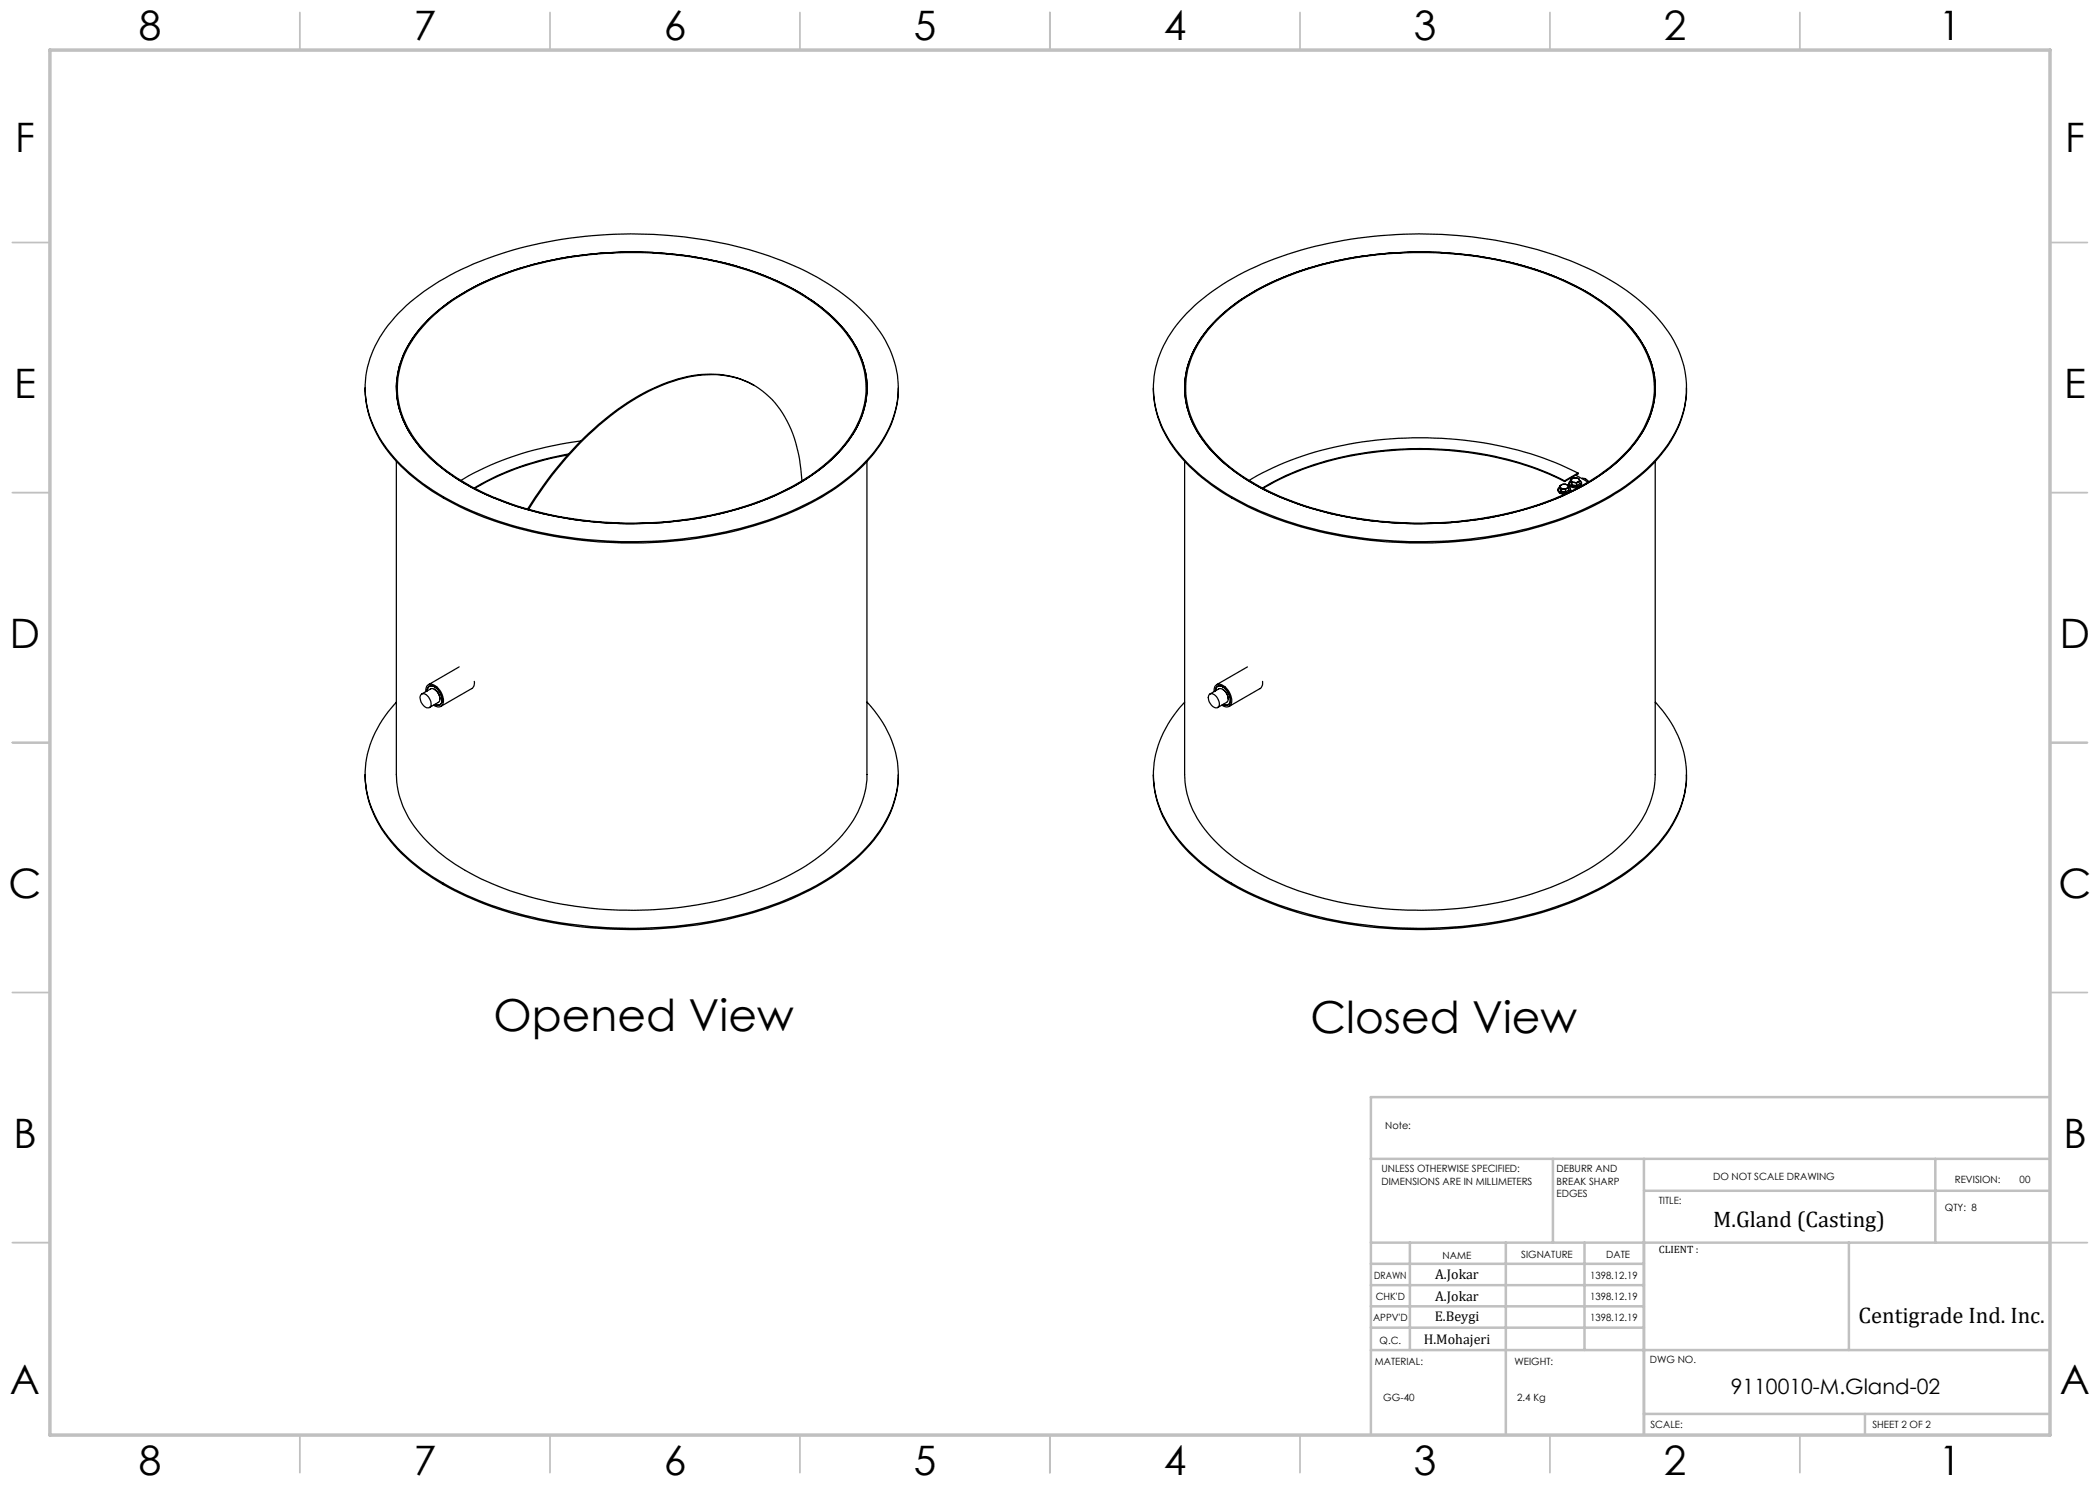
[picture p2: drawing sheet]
<svg xmlns="http://www.w3.org/2000/svg" width="420mm" height="297mm" viewBox="0 0 420 297" stroke-linecap="round" stroke-linejoin="round" font-family="sans-serif">
<g fill="none" stroke="#c0c0c0" stroke-width=".35">
<path d="M60 2.5v7.5M110 2.5v7.5M160 2.5v7.5M210 2.5v7.5M260 2.5v7.5M310 2.5v7.5M360 2.5v7.5M2.5 48.5h7.5M410 48.5h7.5M2.5 98.5h7.5M410 98.5h7.5M2.5 148.5h7.5"/>
<path d="M410 148.5h7.5M2.5 198.5h7.5M410 198.5h7.5M2.5 248.5h7.5M410 248.5h7.5M60 287v7.5M110 287v7.5M160 287v7.5M210 287v7.5M260 287v7.5M310 287v7.5M360 287v7.5"/>
</g>
<g fill="none" stroke="#c0c0c0" stroke-width=".5">
<path d="M410 219.4h-135.8v67.4M274.2 231.8h135.8M310.6 231.8v16.7M328.8 231.8v55.2M328.8 238.2h81.2M387.1 231.8v16.7M274.2 248.5h135.8M274.2 257h54.6M274.2 252.8h54.6M282 248.5v21.5M301.2 248.5v38.3M316.9 248.5v21.5"/>
<path d="M369.8 248.5v21.5M274.2 265.5h54.6M274.2 261.3h54.6M274.2 270h135.8M328.8 282.8h81.2M373 282.8v4.2"/>
</g>
<path d="M10 10h400v277h-400z" fill="none" stroke="#c0c0c0" stroke-width=".7"/>
<g fill="none" stroke="#000" stroke-width=".25">
<path d="M73 77.6a21.9 21.9 0 0 0 7.3 15.7 53.2 53.2 0 0 0 23.3 12.4 87.8 87.8 0 0 0 52.5-2.3 44.3 44.3 0 0 0 18.6-12.6 20.8 20.8 0 0 0 5-13.2M79.7 62.6a51.9 51.9 0 0 1 22.9-12.6 88.1 88.1 0 0 1 52.5 1.7 45.8 45.8 0 0 1 19.1 12.3 19.9 19.9 0 0 1 4.9 18.1 26.8 26.8 0 0 1-10.8 14.4 64 64 0 0 1-27.4 10.7 86 86 0 0 1-46.5-5 41.7 41.7 0 0 1-16.9-12.3 19.3 19.3 0 0 1-3.5-18.1 24.1 24.1 0 0 1 5.7-9.2zM85.7 63.9a46.9 46.9 0 0 1 20.8-11 77.2 77.2 0 0 1 46.5 2.3 37.4 37.4 0 0 1 16.9 12.1 17 17 0 0 1-.9 21.7 39 39 0 0 1-16.6 11.2 76.5 76.5 0 0 1-53.9-.7 36.4 36.4 0 0 1-15.7-11.6 16.8 16.8 0 0 1 .3-21zM86 63.8a47.4 47.4 0 0 1 21-10.9 76.4 76.4 0 0 1 47.6 3.1 34.9 34.9 0 0 1 15.9 12.5 16.7 16.7 0 0 1-.9 19.5 36.7 36.7 0 0 1-15.9 11.5 76 76 0 0 1-55.1-.1 38 38 0 0 1-15.1-10.9 17 17 0 0 1 .5-22.5zM150.8 77.1a19.3 19.3 0 0 0-16.3-1 46.4 46.4 0 0 0-17.8 11.6 76 76 0 0 0-11.2 14.1M230.7 77.6a21.3 21.3 0 0 0 6.5 14.9 49.6 49.6 0 0 0 21.3 12.3 87 87 0 0 0 56.5-1.9 42.8 42.8 0 0 0 17.4-12.1 20.3 20.3 0 0 0 4.9-13.2M237.3 62.6a50.6 50.6 0 0 1 21.5-12.2 87.8 87.8 0 0 1 55.2 1.7 44 44 0 0 1 18.5 12.7 19.4 19.4 0 0 1-.1 25.7 42 42 0 0 1-16.2 11.6 84.8 84.8 0 0 1-41.9 5.7 71.7 71.7 0 0 1-29.1-9.1 32.4 32.4 0 0 1-12.6-12.9 19 19 0 0 1 2.1-20zM243.3 63.9a46.9 46.9 0 0 1 20.9-11 77.2 77.2 0 0 1 46.5 2.3 38.1 38.1 0 0 1 16.3 11.3 17.1 17.1 0 0 1-.3 22.5 39 39 0 0 1-16.6 11.2 76.9 76.9 0 0 1-51.6 .2 40 40 0 0 1-16.9-11 17.1 17.1 0 0 1-3.2-18.6 22.8 22.8 0 0 1 4.9-6.9zM243.6 63.8a46.1 46.1 0 0 1 19.7-10.5 76.4 76.4 0 0 1 49 2.7 34.9 34.9 0 0 1 15.9 12.5 16.7 16.7 0 0 1-.9 19.5 38.1 38.1 0 0 1-17.1 12 76.3 76.3 0 0 1-53.9-.6 37.4 37.4 0 0 1-15.1-10.9 17.1 17.1 0 0 1 .4-22.5zM79.3 92.3v62.6a19.7 19.7 0 0 0 6.7 14 46.8 46.8 0 0 0 19.9 10.4 77.5 77.5 0 0 0 46.5-1.8 38.4 38.4 0 0 0 17.2-11.9 17.8 17.8 0 0 0 3.8-10.7v-62.6M113.5 91a53.9 53.9 0 0 0-18.5 6.7M113.7 90.8a54.9 54.9 0 0 0-18.8 6.8"/>
<path d="M116.2 88.2a61.6 61.6 0 0 0-24 7.9M160.4 96.2a25.7 25.7 0 0 0-5.4-15.7 16.7 16.7 0 0 0-15.5-5.4 37.7 37.7 0 0 0-18.8 9.2 71.1 71.1 0 0 0-15 17.6M236.9 92.3v62.6a18.8 18.8 0 0 0 6.1 13.3 44.2 44.2 0 0 0 19.3 10.8 77.5 77.5 0 0 0 47.8-1.5 39 39 0 0 0 16.6-11.2 18.1 18.1 0 0 0 4.3-11.4v-62.6M311.6 97.9a.95 .95 0 0 0 1.2 .9h.2M312 97.2v.5l.2 .5M312 97.2l.1 .2M312.1 97.4l.5 .4M312.1 97.4l.1 .4M312.2 98.2l.9 .2M312.2 97.8v.4M312.2 97.8h.4M312.3 97l-.3 .3 .1 .1"/>
<path d="M312.3 97l-.3 .2M312.6 97.8l.5 .1M312.9 96.2a66 66 0 0 0-35.8-6.1 58.2 58.2 0 0 0-24.6 7.5M312.9 96.3a65.3 65.3 0 0 0-34.5-6.2 58.4 58.4 0 0 0-25.8 7.6M312.9 96.2v.1M313.1 96.9l-.8 .1M313.1 96.9l.6 .3M313.1 96.9l.4 .1 .2 .2M313.1 97.9v.5M313.4 97.6l-.8 .2M313.4 97.6l-.3 .3M313.7 97.2v.2l-.3 .2"/>
<path d="M313.7 97.2l.1 .3M313.7 97.3a.58 .58 0 0 1 .4 .7 .58 .58 0 0 1-.6 .5 1.27 1.27 0 0 1-1.9-.7l.4-.4M313.8 97.5l-.4 .1M313.8 97.5v.5l-.7 .4M313.8 96.6a.95 .95 0 0 0 1.2 1 1.01 1.01 0 0 0 1.3-1M314.1 97.9l-.1 .5M314.1 96v.4l.3 .6M314.1 96l.2 .2M314.3 96.2l.6 .3M314.3 96.2l.1 .3M314.4 96.5h.5M314.4 97l.9 .1"/>
<path d="M314.4 96.5v.5M314.5 95.7l-.2 .3v.2M314.5 95.7l-.4 .3M314.9 96.5l.4 .1M315.1 95l2.5 1.4M315.3 95.6l-.8 .1M315.3 95.6l.5 .3M315.3 95.6l.4 .1 .1 .2M315.3 96.6v.5M315.6 94.6a71.7 71.7 0 0 0-37.4-6.8 63.3 63.3 0 0 0-28.4 8.3M315.6 94.6l-2.7 1.6M315.6 94.6v.2l-2.7 1.5"/>
<path d="M315.6 96.4l-.7 .1M315.6 96.4l-.3 .2M315.8 95.9l.1 .2-.3 .3M315.8 95.9l.2 .3M315.9 96.1a.58 .58 0 0 1 .4 .6 .58 .58 0 0 1-.6 .5 1.37 1.37 0 0 1-1.9-.6l.3-.5M316 96.2l-.4 .2M316 96.2v.5l-.7 .4M316.3 95.7a1.26 1.26 0 0 1 1.4 .6M316.5 95.7h-.1M84.2 139a1.06 1.06 0 0 1 1.6 .6 1.3 1.3 0 0 1-.1 2 1.97 1.97 0 0 1-1.5-2.6zM84.3 138.8l1.8-1a1.71 1.71 0 0 1 1.8 1.7l.1 .4-.2 .5-1.9 1.1M85.2 138.3a1.14 1.14 0 0 1 .5-1.3 1.14 1.14 0 0 1 1.4 .2 3.5 3.5 0 0 1 1.4 3.7 1.13 1.13 0 0 1-1.8 .1"/>
<path d="M85.8 137.3l-.4 .9a.94 .94 0 0 1 .6-1 .94 .94 0 0 1 1.1 .3 2.79 2.79 0 0 1 1.1 3.3l-.5 .2-.7-.1a.94 .94 0 0 0 1.1 0 .94 .94 0 0 0 .3-1.1 2.7 2.7 0 0 0-2.3-2.6zM86.9 137.9a2.32 2.32 0 0 1 1.1 1.9M91.8 133.4l-6.1 3.5M94.9 136.3l-.1 1-.4 .4-6.2 3.6M241.9 138.8a1.54 1.54 0 0 1 1.9 1.4 .84 .84 0 0 1-.2 1.3 .84 .84 0 0 1-1.2-.4 1.86 1.86 0 0 1-.5-2.3zM242 138.8l1.7-1a1.83 1.83 0 0 1 1.9 2.1l-.1 .5-1.9 1.1M242.8 138.3a1.14 1.14 0 0 1 .5-1.3 1.14 1.14 0 0 1 1.5 .2 3.5 3.5 0 0 1 1.4 3.7 1.16 1.16 0 0 1-1.8 .1M243.4 137.4l-.3 .8a.96 .96 0 0 1 .6-1 .96 .96 0 0 1 1.1 .3 2.75 2.75 0 0 1 1 3.3l-.5 .2-.6-.1a.97 .97 0 0 0 1.1-.1 .97 .97 0 0 0 .3-1.1 2.66 2.66 0 0 0-2.4-2.5zM244.5 137.9a2.32 2.32 0 0 1 1.1 1.9M249.5 133.4l-6.2 3.5M252.5 136.3v.8l-.5 .6-6.2 3.6M73 154.9a21.3 21.3 0 0 0 6.5 15 47.9 47.9 0 0 0 18.7 11.4 87.5 87.5 0 0 0 57.9-.6 46.4 46.4 0 0 0 17.3-11.1 21.3 21.3 0 0 0 6.3-14.7"/>
<path d="M79.3 140.4a20.6 20.6 0 0 0-6 17.5 24.4 24.4 0 0 0 8.6 14 57 57 0 0 0 24.5 11.5 87.9 87.9 0 0 0 49.7-3 45.6 45.6 0 0 0 18-11.8 20.1 20.1 0 0 0 5-18 22.8 22.8 0 0 0-5.7-10.2M230.7 154.9a21.3 21.3 0 0 0 6.5 15 49.6 49.6 0 0 0 21.3 12.3 87.9 87.9 0 0 0 54-1.1 47.4 47.4 0 0 0 18.5-11.5 21 21 0 0 0 6.3-14.7M236.9 140.4a20.6 20.6 0 0 0-6 17.5 24.4 24.4 0 0 0 8.6 14 56.2 56.2 0 0 0 23.1 11.2 88.4 88.4 0 0 0 51.1-2.7 45.6 45.6 0 0 0 18-11.8 20.1 20.1 0 0 0 5.1-18 22.8 22.8 0 0 0-5.8-10.2"/>
</g>
<g font-size="8.8">
<text x="98.7" y="206.2">Opened View</text>
<text x="262.1" y="206.7">Closed View</text>
</g>
<g font-size="8.1">
<text x="27.8" y="8">8</text>
<text x="82.8" y="8">7</text>
<text x="132.8" y="8">6</text>
<text x="182.8" y="8">5</text>
<text x="232.8" y="8">4</text>
<text x="282.8" y="8">3</text>
<text x="332.8" y="8">2</text>
<text x="387.8" y="8">1</text>
<text x="3" y="30.4">F</text>
<text x="413" y="30.4">F</text>
<text x="2.8" y="79.6">E</text>
<text x="412.8" y="79.6">E</text>
<text x="2" y="129.6">D</text>
<text x="412" y="129.6">D</text>
<text x="1.7" y="179.6">C</text>
<text x="411.7" y="179.6">C</text>
<text x="2.7" y="229.6">B</text>
<text x="412.7" y="229.6">B</text>
<text x="2" y="278.9">A</text>
<text x="412" y="278.9">A</text>
<text x="27.8" y="295">8</text>
<text x="82.8" y="295">7</text>
<text x="132.8" y="295">6</text>
<text x="182.8" y="295">5</text>
<text x="232.8" y="295">4</text>
<text x="282.8" y="295">3</text>
<text x="332.8" y="295">2</text>
<text x="387.8" y="295">1</text>
</g>
<g font-size="4.5">
<text x="342.6" y="245.3">M.Gland (Casting)</text>
<text x="371.7" y="264.6">Centigrade Ind. Inc.</text>
</g>
<text font-size="4.2" x="346.2" y="278.8">9110010-M.Gland-02</text>
<g font-size="2.8">
<text x="287" y="255.9">A.Jokar</text>
<text x="287" y="260.1">A.Jokar</text>
<text x="284.7" y="268.7">H.Mohajeri</text>
<text x="286.9" y="264.2">E.Beygi</text>
</g>
<text font-size="2.1" x="331.8" y="250.7">CLIENT :</text>
<g font-size="2">
<text x="277" y="225.8">Note:</text>
<text x="276.3" y="234.5">UNLESS OTHERWISE SPECIFIED:</text>
<text x="276.3" y="237">DIMENSIONS ARE IN MILLIMETERS</text>
<text x="311.3" y="234.5">DEBURR AND</text>
<text x="311.3" y="237">BREAK SHARP</text>
<text x="311.3" y="239.5">EDGES</text>
<text x="342.6" y="236">DO NOT SCALE DRAWING</text>
<text x="391" y="236.6">REVISION:</text>
<text x="403.9" y="236.6">00</text>
<text x="331.8" y="240.8">TITLE:</text>
<text x="389" y="242.2">QTY: 8</text>
<text x="288.5" y="251.7">NAME</text>
<text x="304.2" y="251.7">SIGNATURE</text>
<text x="321.2" y="251.7">DATE</text>
<text x="274.8" y="255.9">DRAWN</text>
<text x="318" y="255.9">1398.12.19</text>
<text x="275.1" y="260.1">CHK'D</text>
<text x="318" y="260.1">1398.12.19</text>
<text x="274.6" y="264.2">APPV'D</text>
<text x="275.9" y="268.7">Q.C.</text>
<text x="318" y="264.2">1398.12.19</text>
<text x="275" y="273">MATERIAL:</text>
<text x="302.9" y="273">WEIGHT:</text>
<text x="330" y="272.5">DWG NO.</text>
<text x="276.7" y="280.2">GG-40</text>
<text x="303.4" y="280.2">2.4 Kg</text>
<text x="330.1" y="285.6">SCALE:</text>
<text x="374.5" y="285.6">SHEET 2 OF 2</text>
</g>
</svg>
